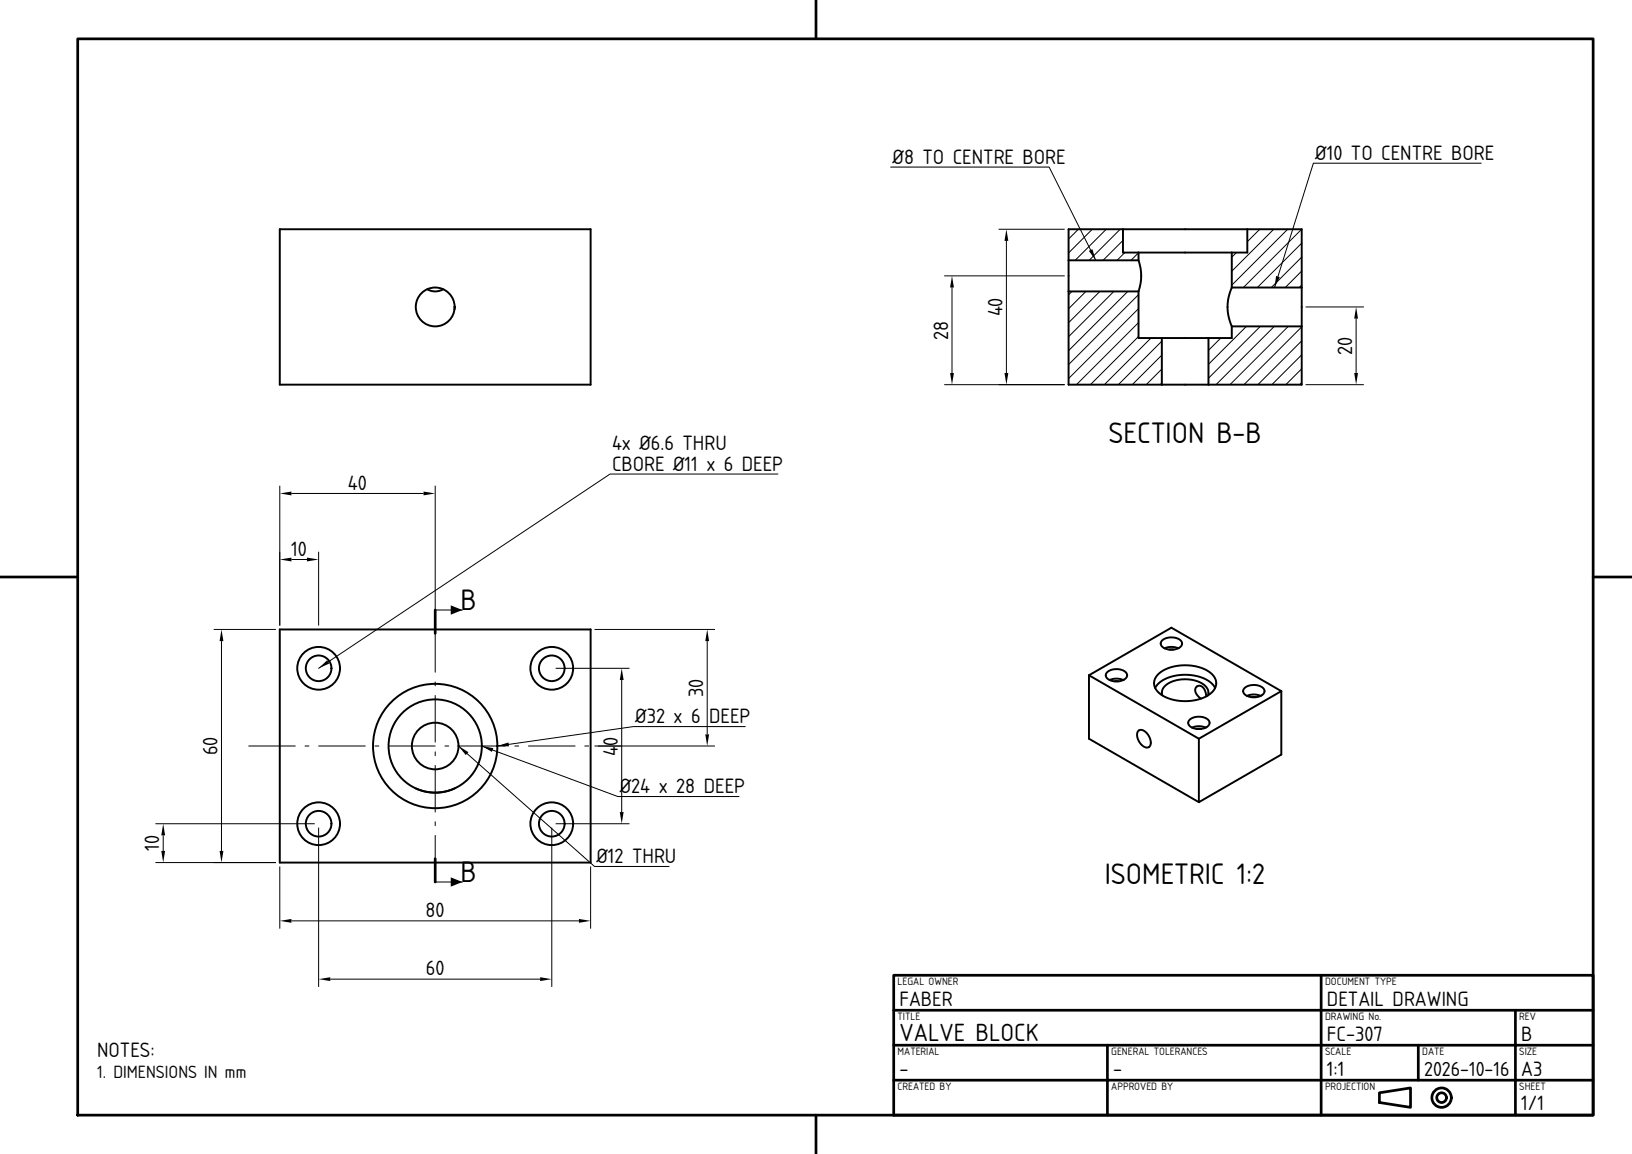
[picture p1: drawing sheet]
<svg xmlns="http://www.w3.org/2000/svg" width="420mm" height="297mm" viewBox="0 0 420 297" stroke-linecap="round" stroke-linejoin="round" font-family="sans-serif">
<!-- layer: visible -->
<g fill="none" stroke="#000" stroke-width=".5">
<path d="M72 59h80v40h-80zM289 59h32M289 59h-14v8M289 59v6h4M321 59h14v15M321 59v6h-4M110 74.4l.9 .4 1.1 .2 1.1-.2 .9-.4M117 79v.7M117 79h.1M275 67v8M275 75v24h24M275 75h18"/>
<path d="M275 67h18M293 65h24M293 67l.5 2 .2 2-.2 2-.5 2M293 75v12h6M293 65v2M317 74l-.8 2.5-.3 2.5 .3 2.5 .8 2.5M317 74h18M317 65v9M335 74v10M299 99h12M299 87h12M299 87v12"/>
<path d="M311 87v12M317 84v3h-6M317 84h18M335 84v15h-24M72 162h80v60h-80zM280.3 173.8v16.3l28.2 16.4M280.3 173.8l21.2-12.3 28.2 16.4M280.3 173.8l28.2 16.3M284.9 173a3.7 3.7 0 0 1 5.1 .5v.5l-.2 .5-1.2 .7-1.8 .2-1.5-.5a1.13 1.13 0 0 1-.4-1.9zM285.6 175l1.7-.3 1.8 .3M286.8 175.3h1.1M297.3 177.1a8.6 8.6 0 0 1 7.7-3.4 8.6 8.6 0 0 1 7.7 3.4"/>
<path d="M298.1 173.5a11.5 11.5 0 0 1 13.8 0 2.94 2.94 0 0 1 .6 3.9l-1.2 1.3a11.8 11.8 0 0 1-13.2-.5 3 3 0 0 1 0-4.7zM299.1 164.8a3.7 3.7 0 0 1 5.1 .5v.5l-.3 .5-1.3 .8-1.7 .1-1.5-.5a1.13 1.13 0 0 1-.3-1.9zM299.1 179l-.1-.6a2.94 2.94 0 0 1 2.3-2.9 8.7 8.7 0 0 1 9.1 1.3l.5 1v1.2M299.7 166.9l1.8-.4 1.7 .4M300.9 167.2h1.1M310.4 179.2l-.2-1.2-.5-1-.7-.5-.8 .1-.5 .5-.1 .9 .6 1 .9 .8M320.3 177.1a3.7 3.7 0 0 1 5.1 .5v.5l-.2 .5-1.2 .7-1.7 .1-1.7-.5a1.13 1.13 0 0 1-.3-1.8zM320.9 179.1l1.8-.4 1.7 .4M322.1 179.4h1.1M329.7 177.9l-21.2 12.2M329.7 177.9v16.3l-21.2 12.3M293 188.1l.6-.3 .6 .2 1.3 1.2 .7 1.7-.1 .8-.4 .5a1.75 1.75 0 0 1-2.3-.9 2.71 2.71 0 0 1-.4-3.2z"/>
<path d="M306.2 185.2a3.7 3.7 0 0 1 5 .5l.1 .5-.3 .5-1.2 .7-1.8 .2-1.5-.5a1.13 1.13 0 0 1-.3-1.9zM306.8 187.3l1.7-.4 1.8 .4M308 187.6h1.1M308.5 190.1v16.4M107 202.9l.4 .2a12 12 0 0 0 9.6-.2"/>
<circle cx="112" cy="79" r="5"/>
<circle cx="82" cy="172" r="5.5"/>
<circle cx="82" cy="172" r="3.3"/>
<circle cx="142" cy="172" r="5.5"/>
<circle cx="142" cy="172" r="3.3"/>
<circle cx="112" cy="192" r="16"/>
<circle cx="112" cy="192" r="12"/>
<circle cx="112" cy="192" r="6"/>
<circle cx="82" cy="212" r="5.5"/>
<circle cx="82" cy="212" r="3.3"/>
<circle cx="142" cy="212" r="5.5"/>
<circle cx="142" cy="212" r="3.3"/>
</g>
<!-- layer: hatch -->
<g fill="none" stroke="#000" stroke-width=".26">
<path d="M277.5 59l-2.5 2.5M281.1 59l-6.1 6.1M284.7 59l-8 8M288.3 59l-8 8M324.2 59l-3.2 3.2M327.8 59l-10.8 10.8M331.4 59l-14.4 14.4M335 59l-15 15M275.9 75l-.9 .9M279.5 75l-4.5 4.5M283.1 75l-8.1 8.1M286.7 75l-11.7 11.7"/>
<path d="M289 61.9l-5.1 5.1M289.5 65l-2 2M290.2 75l-15.2 15.2M293 79.4l-18 18M293 75.8l-18 18M293 65.1l-1.9 1.9M318.2 65l-1.2 1.2M335 73.4l-.6 .6M335 69.8l-4.2 4.2M335 66.2l-7.8 7.8M335 62.6l-11.4 11.4M293 86.6l-12.4 12.4"/>
<path d="M293 83l-16 16M296.2 87l-12 12M299 98.6l-.4 .4M299 95l-4 4M299 91.4l-7.6 7.6M299 87.8l-11.2 11.2M314.2 87l-3.2 3.2M317.2 84l-.2 .2M320.8 84l-9.8 9.8M324.4 84l-13.4 13.4M327.9 84l-15 15M331.5 84l-15 15"/>
<path d="M335 98.5l-.5 .5M335 94.9l-4.1 4.1M335 91.3l-7.7 7.7M335 87.7l-11.3 11.3M335 84.1l-14.9 14.9"/>
</g>
<!-- layer: center -->
<g fill="none" stroke="#000" stroke-width=".26">
<path d="M112 157.5v1M112 161v12M112 175.5v1M112 179v12M64 192h12M78.5 192h1M82 192h12M96.5 192h1M100 192h12M112 193.5v1M112 197v12M114.5 192h1"/>
<path d="M118 192h12M132.5 192h1M136 192h12M150.5 192h1M154 192h6M112 211.5v1M112 215v12"/>
</g>
<!-- layer: visible -->
<path d="M112 157v6M112 221v6" fill="none" stroke="#000" stroke-width=".7"/>
<!-- layer: dim -->
<path d="M229.2 43h40.8l12 24M381.2 42h-43.2l-10 32M200.2 122h-43.2l-75 50M112 157h7M118 192l35 31h19.2M124 192l35 13h31.2M191.8 187h-28.8l-35 5M112 227h7" fill="none" stroke="#000" stroke-width=".26"/>
<path d="M280.2 64.6l.9-.5 .9 2.9zM328.4 71l1 .3-1.4 2.7zM116 155.8l3 1.2-3 1.2zM82 172l2.2-2.1 .5 .9zM118 192l2.5 1.6-.6 .7zM124 192l2.9 .6-.3 .9zM128 192l2.9-.9 .1 1zM116 225.8l3 1.2-3 1.2z" fill="#000"/>
<!-- layer: frame -->
<g fill="none" stroke="#000" stroke-width=".7">
<path d="M20 10h390v277h-390zM210 0v10M0 148.5h20M410 148.5h10M230 251h180v36h-180zM230 260h180M340 251v36M390 260v27M230 278h180M230 269h180M285 269v18M365 269v9"/>
<path d="M210 287v10M355 281.2l8-1.2v5l-8-1.3z"/>
<circle cx="371" cy="282.5" r="2.5"/>
<circle cx="371" cy="282.5" r="1.25"/>
</g>
<!-- layer: Dimensions -->
<g fill="none" stroke="#000" stroke-width=".26">
<path d="M257 59h17M243 71h31M245 74v22M259 62v34M336 79h15M243 99h31M336 99h15M349 82v14M72 125v36M75 127h34M112 125v36M75 144h4"/>
<path d="M82 142v19M55 162h16M57 165v54M143 172h19M153 162h31M160 175v34M182 165v24M153 192h31M40 212h41M42 215v4M82 213v41M142 213v41"/>
<path d="M143 212h19M40 222h31M72 223v16M75 237h74M152 223v16M85 252h54"/>
</g>
<g fill="#000">
<path d="M245 71l.5 3h-1zM259 59l.5 3h-1zM244.5 96h1l-.5 3zM258.5 96h1l-.5 3zM349 79l.5 3h-1zM348.5 96h1l-.5 3zM72 127l3-.5v1zM109 126.5l3 .5-3 .5zM72 144l3-.5v1zM79 143.5l3 .5-3 .5zM57 162l.5 3h-1zM160 172l.5 3h-1z"/>
<path d="M182 162l.5 3h-1zM181.5 189h1l-.5 3zM42 212l.5 3h-1zM41.5 219h1l-.5 3zM56.5 219h1l-.5 3zM159.5 209h1l-.5 3zM72 237l3-.5v1zM149 236.5l3 .5-3 .5zM82 252l3-.5v1zM139 251.5l3 .5-3 .5z"/>
</g>
<g font-size="7.2">
<text x="285.3" y="114">SECTION B-B</text>
<text x="118.5" y="157">B</text>
<text x="118.5" y="227">B</text>
<text x="284.3" y="227.5">ISOMETRIC 1:2</text>
</g>
<text font-size="6" x="231.5" y="267.8">VALVE BLOCK</text>
<g font-size="5">
<text x="338.5" y="41.2">Ø10 TO CENTRE BORE</text>
<text x="229.7" y="42.2">Ø8 TO CENTRE BORE</text>
<text x="258" y="81.5" transform="rotate(-90 258 81.5)">40</text>
<text x="244" y="87.5" transform="rotate(-90 244 87.5)">28</text>
<text x="348" y="91.3" transform="rotate(-90 348 91.3)">20</text>
<text x="157.5" y="115.7">4x Ø6.6 THRU</text>
<text x="89.5" y="126">40</text>
<text x="157.5" y="121.2">CBORE Ø11 x 6 DEEP</text>
<text x="75" y="143">10</text>
<text x="181" y="179.4" transform="rotate(-90 181 179.4)">30</text>
<text x="163.5" y="186.2">Ø32 x 6 DEEP</text>
<text x="56" y="194.4" transform="rotate(-90 56 194.4)">60</text>
<text x="159" y="194.5" transform="rotate(-90 159 194.5)">40</text>
<text x="159.5" y="204.2">Ø24 x 28 DEEP</text>
<text x="41" y="219" transform="rotate(-90 41 219)">10</text>
<text x="153.5" y="222.2">Ø12 THRU</text>
<text x="109.5" y="236">80</text>
<text x="109.6" y="251">60</text>
<text x="231.5" y="258.8">FABER</text>
<text x="341.5" y="258.8">DETAIL DRAWING</text>
<text x="341.5" y="267.8">FC-307</text>
<text x="391.5" y="267.8">B</text>
<text x="25" y="272">NOTES:</text>
<text x="231.5" y="276.8">-</text>
<text x="286.5" y="276.8">-</text>
<text x="341.5" y="276.8">1:1</text>
<text x="391.5" y="276.8">A3</text>
<text x="391.5" y="285.8">1/1</text>
</g>
<text font-size="4.9" x="366.5" y="276.8">2026-10-16</text>
<text font-size="4.3" x="25" y="277.5">1. DIMENSIONS IN mm</text>
<g font-size="2.6">
<text x="231" y="253.4">LEGAL OWNER</text>
<text x="341" y="253.4">DOCUMENT TYPE</text>
<text x="231" y="262.4">TITLE</text>
<text x="341" y="262.4">DRAWING No.</text>
<text x="391" y="262.4">REV</text>
<text x="231" y="271.4">MATERIAL</text>
<text x="286" y="271.4">GENERAL TOLERANCES</text>
<text x="341" y="271.4">SCALE</text>
<text x="366" y="271.4">DATE</text>
<text x="391" y="271.4">SIZE</text>
<text x="231" y="280.4">CREATED BY</text>
<text x="286" y="280.4">APPROVED BY</text>
<text x="341" y="280.4">PROJECTION</text>
<text x="391" y="280.4">SHEET</text>
</g>
</svg>
